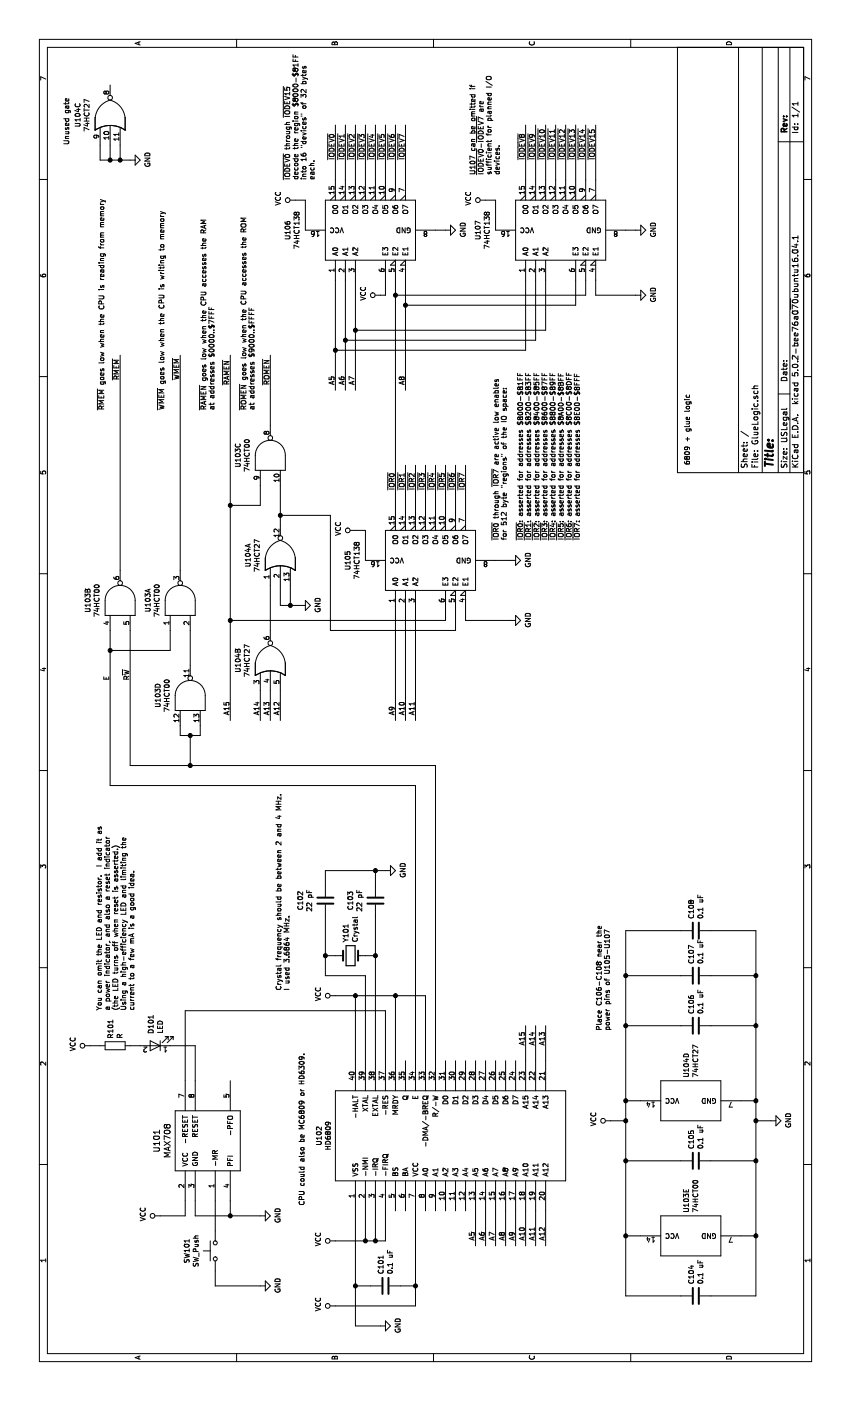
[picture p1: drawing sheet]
EESchema Schematic File Version 4
LIBS:GlueLogic-cache
EELAYER 26 0
EELAYER END
$Descr USLegal 14000 8500
encoding utf-8
Sheet 1 1
Title ""
Date ""
Rev ""
Comp ""
Comment1 ""
Comment2 ""
Comment3 ""
Comment4 ""
$EndDescr
$Comp
L ya68k:MAX708 U101
U 1 1
P 2600 2050
F 0 "U101" H 2600 2537 60  0000 C CNN
F 1 "MAX708" H 2600 2431 60  0000 C CNN
F 2 "" H 2600 2050 60  0000 C CNN
F 3 "" H 2600 2050 60  0000 C CNN
	1    2600 2050
	1    0    0    -1  
$EndComp
$Comp
L Switch:SW_Push SW101
U 1 1
P 1500 2150
F 0 "SW101" H 1500 2435 50  0000 C CNN
F 1 "SW_Push" H 1500 2344 50  0000 C CNN
F 2 "" H 1500 2350 50  0001 C CNN
F 3 "" H 1500 2350 50  0001 C CNN
	1    1500 2150
	1    0    0    -1  
$EndComp
Wire Wire Line
	2000 1850 1850 1850
Wire Wire Line
	1850 1850 1850 1600
$Comp
L power:VCC #PWR?
U 1 1
P 1850 1600
F 0 "#PWR?" H 1850 1450 50  0001 C CNN
F 1 "VCC" H 1867 1773 50  0000 C CNN
F 2 "" H 1850 1600 50  0001 C CNN
F 3 "" H 1850 1600 50  0001 C CNN
	1    1850 1600
	1    0    0    -1  
$EndComp
Wire Wire Line
	2000 1950 1850 1950
Wire Wire Line
	1850 1950 1850 2300
Wire Wire Line
	2000 2300 1850 2300
Connection ~ 1850 2300
Wire Wire Line
	1850 2300 1850 2600
$Comp
L power:GND #PWR?
U 1 1
P 1850 2600
F 0 "#PWR?" H 1850 2350 50  0001 C CNN
F 1 "GND" H 1855 2427 50  0000 C CNN
F 2 "" H 1850 2600 50  0001 C CNN
F 3 "" H 1850 2600 50  0001 C CNN
	1    1850 2600
	1    0    0    -1  
$EndComp
Wire Wire Line
	2000 2150 1700 2150
Wire Wire Line
	1300 2150 1150 2150
Wire Wire Line
	1150 2150 1150 2600
$Comp
L power:GND #PWR?
U 1 1
P 1150 2600
F 0 "#PWR?" H 1150 2350 50  0001 C CNN
F 1 "GND" H 1155 2427 50  0000 C CNN
F 2 "" H 1150 2600 50  0001 C CNN
F 3 "" H 1150 2600 50  0001 C CNN
	1    1150 2600
	1    0    0    -1  
$EndComp
$Comp
L HD6809:HD6809 U102
U 1 1
P 2650 4500
F 0 "U102" H 2650 5815 50  0000 C CNN
F 1 "HD6809" H 2650 5724 50  0000 C CNN
F 2 "MODULE" H 2650 4500 50  0001 C CNN
F 3 "DOCUMENTATION" H 2650 4500 50  0001 C CNN
	1    2650 4500
	1    0    0    -1  
$EndComp
Wire Wire Line
	3400 3850 3900 3850
Wire Wire Line
	3900 3850 3900 1850
Wire Wire Line
	3900 1850 3200 1850
$Comp
L device:LED D101
U 1 1
P 3550 1550
F 0 "D101" V 3588 1433 50  0000 R CNN
F 1 "LED" V 3497 1433 50  0000 R CNN
F 2 "" H 3550 1550 50  0001 C CNN
F 3 "" H 3550 1550 50  0001 C CNN
	1    3550 1550
	0    -1   -1   0   
$EndComp
$Comp
L device:R R101
U 1 1
P 3550 1150
F 0 "R101" H 3620 1196 50  0000 L CNN
F 1 "R" H 3620 1105 50  0000 L CNN
F 2 "" V 3480 1150 50  0001 C CNN
F 3 "" H 3550 1150 50  0001 C CNN
	1    3550 1150
	1    0    0    -1  
$EndComp
Wire Wire Line
	3550 1300 3550 1400
Wire Wire Line
	3550 1700 3550 1950
Wire Wire Line
	3550 1950 3200 1950
Wire Wire Line
	3550 1000 3550 900 
$Comp
L power:VCC #PWR?
U 1 1
P 3550 900
F 0 "#PWR?" H 3550 750 50  0001 C CNN
F 1 "VCC" H 3567 1073 50  0000 C CNN
F 2 "" H 3550 900 50  0001 C CNN
F 3 "" H 3550 900 50  0001 C CNN
	1    3550 900 
	1    0    0    -1  
$EndComp
Wire Wire Line
	1900 3550 1150 3550
Wire Wire Line
	750  3550 750  3800
$Comp
L power:GND #PWR?
U 1 1
P 750 3800
F 0 "#PWR?" H 750 3550 50  0001 C CNN
F 1 "GND" H 755 3627 50  0000 C CNN
F 2 "" H 750 3800 50  0001 C CNN
F 3 "" H 750 3800 50  0001 C CNN
	1    750  3800
	1    0    0    -1  
$EndComp
Wire Wire Line
	1900 4150 1150 4150
Wire Wire Line
	950  4150 950  3350
$Comp
L power:VCC #PWR?
U 1 1
P 950 3350
F 0 "#PWR?" H 950 3200 50  0001 C CNN
F 1 "VCC" H 967 3523 50  0000 C CNN
F 2 "" H 950 3350 50  0001 C CNN
F 3 "" H 950 3350 50  0001 C CNN
	1    950  3350
	1    0    0    -1  
$EndComp
$Comp
L device:C C101
U 1 1
P 1150 3850
F 0 "C101" H 1265 3896 50  0000 L CNN
F 1 "0.1 uF" H 1265 3805 50  0000 L CNN
F 2 "" H 1188 3700 50  0001 C CNN
F 3 "" H 1150 3850 50  0001 C CNN
	1    1150 3850
	1    0    0    -1  
$EndComp
Wire Wire Line
	1150 3700 1150 3550
Connection ~ 1150 3550
Wire Wire Line
	1150 3550 750  3550
Wire Wire Line
	1150 4000 1150 4150
Connection ~ 1150 4150
Wire Wire Line
	1150 4150 950  4150
Wire Wire Line
	3400 3550 4050 3550
Wire Wire Line
	4050 3550 4050 3350
$Comp
L power:VCC #PWR?
U 1 1
P 4050 3350
F 0 "#PWR?" H 4050 3200 50  0001 C CNN
F 1 "VCC" H 4067 3523 50  0000 C CNN
F 2 "" H 4050 3350 50  0001 C CNN
F 3 "" H 4050 3350 50  0001 C CNN
	1    4050 3350
	1    0    0    -1  
$EndComp
Wire Wire Line
	3400 4250 4050 4250
Wire Wire Line
	4050 4250 4050 3950
Connection ~ 4050 3550
$Comp
L device:Crystal Y101
U 1 1
P 4450 3500
F 0 "Y101" V 4404 3631 50  0000 L CNN
F 1 "Crystal" V 4495 3631 50  0000 L CNN
F 2 "" H 4450 3500 50  0001 C CNN
F 3 "" H 4450 3500 50  0001 C CNN
	1    4450 3500
	0    1    1    0   
$EndComp
Wire Wire Line
	4450 3250 4450 3350
Wire Wire Line
	4450 3750 4450 3650
$Comp
L device:C C102
U 1 1
P 5000 3250
F 0 "C102" V 4748 3250 50  0000 C CNN
F 1 "22 pF" V 4839 3250 50  0000 C CNN
F 2 "" H 5038 3100 50  0001 C CNN
F 3 "" H 5000 3250 50  0001 C CNN
	1    5000 3250
	0    1    1    0   
$EndComp
$Comp
L device:C C103
U 1 1
P 5000 3750
F 0 "C103" V 4748 3750 50  0000 C CNN
F 1 "22 pF" V 4839 3750 50  0000 C CNN
F 2 "" H 5038 3600 50  0001 C CNN
F 3 "" H 5000 3750 50  0001 C CNN
	1    5000 3750
	0    1    1    0   
$EndComp
Wire Wire Line
	4850 3250 4450 3250
Wire Wire Line
	4850 3750 4450 3750
Wire Wire Line
	5150 3250 5300 3250
Wire Wire Line
	5300 3250 5300 3750
Wire Wire Line
	5150 3750 5300 3750
Connection ~ 5300 3750
Wire Wire Line
	5300 3750 5300 3850
$Comp
L power:GND #PWR?
U 1 1
P 5300 3850
F 0 "#PWR?" H 5300 3600 50  0001 C CNN
F 1 "GND" H 5305 3677 50  0000 C CNN
F 2 "" H 5300 3850 50  0001 C CNN
F 3 "" H 5300 3850 50  0001 C CNN
	1    5300 3850
	1    0    0    -1  
$EndComp
Wire Wire Line
	1900 3850 1600 3850
Wire Wire Line
	1600 3850 1600 3750
$Comp
L power:VCC #PWR?
U 1 1
P 1600 3350
F 0 "#PWR?" H 1600 3200 50  0001 C CNN
F 1 "VCC" H 1617 3523 50  0000 C CNN
F 2 "" H 1600 3350 50  0001 C CNN
F 3 "" H 1600 3350 50  0001 C CNN
	1    1600 3350
	1    0    0    -1  
$EndComp
Wire Wire Line
	3400 3750 4450 3750
Connection ~ 4450 3750
Wire Wire Line
	4450 3250 4250 3250
Wire Wire Line
	4250 3250 4250 3650
Wire Wire Line
	4250 3650 3400 3650
Connection ~ 4450 3250
Wire Wire Line
	1900 3750 1600 3750
Connection ~ 1600 3750
Wire Wire Line
	1600 3750 1600 3650
Wire Wire Line
	1900 3650 1600 3650
Connection ~ 1600 3650
Wire Wire Line
	1600 3650 1600 3350
Text Notes 4100 2900 0    50   ~ 0
Crystal frequency should be between 2 and 4 MHz.\nI used 3.6864 MHz.
Text Notes 3900 1350 0    50   ~ 0
You can omit the LED and resistor.  I add it as\na power indicator, and also a reset indicator\n(the LED turns off when reset is asserted.)\nUsing a high-efficiency LED and limiting the\ncurrent to a few mA is a good idea.
Text Notes 9350 6900 0    50   ~ 0
6809 + glue logic
Text Notes 1950 3050 0    50   ~ 0
CPU could also be MC6809 or HD6309.
Wire Wire Line
	3400 3950 4050 3950
Connection ~ 4050 3950
Wire Wire Line
	4050 3950 4050 3550
$Comp
L 74xx:74HC00 U103
U 2 1
P 8000 1200
F 0 "U103" H 8000 1525 50  0000 C CNN
F 1 "74HCT00" H 8000 1434 50  0000 C CNN
F 2 "" H 8000 1200 50  0001 C CNN
F 3 "" H 8000 1200 50  0001 C CNN
	2    8000 1200
	1    0    0    -1  
$EndComp
$Comp
L 74xx:74HC00 U103
U 1 1
P 8000 1800
F 0 "U103" H 8000 2125 50  0000 C CNN
F 1 "74HCT00" H 8000 2034 50  0000 C CNN
F 2 "" H 8000 1800 50  0001 C CNN
F 3 "" H 8000 1800 50  0001 C CNN
	1    8000 1800
	1    0    0    -1  
$EndComp
Wire Wire Line
	6150 4150 6150 1100
Wire Wire Line
	6150 1100 7500 1100
Wire Wire Line
	7700 1700 7500 1700
Wire Wire Line
	7500 1700 7500 1100
Connection ~ 7500 1100
Wire Wire Line
	7500 1100 7700 1100
Wire Wire Line
	3400 4150 6150 4150
$Comp
L 74xx:74HC00 U103
U 4 1
P 7050 1900
F 0 "U103" H 7050 2225 50  0000 C CNN
F 1 "74HCT00" H 7050 2134 50  0000 C CNN
F 2 "" H 7050 1900 50  0001 C CNN
F 3 "" H 7050 1900 50  0001 C CNN
	4    7050 1900
	1    0    0    -1  
$EndComp
Wire Wire Line
	3400 4350 6350 4350
Wire Wire Line
	6350 4350 6350 1900
Wire Wire Line
	6350 1300 7700 1300
Wire Wire Line
	6750 1800 6650 1800
Wire Wire Line
	6650 1800 6650 1900
Wire Wire Line
	6650 2000 6750 2000
Wire Wire Line
	6350 1900 6650 1900
Connection ~ 6350 1900
Wire Wire Line
	6350 1900 6350 1300
Connection ~ 6650 1900
Wire Wire Line
	6650 1900 6650 2000
Wire Wire Line
	7350 1900 7700 1900
Wire Wire Line
	8300 1200 10450 1200
Wire Wire Line
	8300 1800 10450 1800
Text Label 10200 1200 0    50   ~ 0
~RMEM
Text Label 10200 1800 0    50   ~ 0
~WMEM
$Comp
L 74xx:74LS27 U104
U 2 1
P 7400 2700
F 0 "U104" H 7400 3025 50  0000 C CNN
F 1 "74HCT27" H 7400 2934 50  0000 C CNN
F 2 "" H 7400 2700 50  0001 C CNN
F 3 "" H 7400 2700 50  0001 C CNN
	2    7400 2700
	1    0    0    -1  
$EndComp
Wire Wire Line
	1900 5150 1550 5150
Wire Wire Line
	1900 5250 1550 5250
Wire Wire Line
	1900 5350 1550 5350
Wire Wire Line
	1900 5450 1550 5450
Text Label 1600 5150 0    50   ~ 0
A9
Text Label 1600 5250 0    50   ~ 0
A10
Text Label 1600 5350 0    50   ~ 0
A11
Text Label 1600 5450 0    50   ~ 0
A12
Wire Wire Line
	3400 5450 3750 5450
Text Label 3550 5450 0    50   ~ 0
A13
Wire Wire Line
	3400 5250 3750 5250
Wire Wire Line
	3400 5350 3750 5350
Text Label 3550 5350 0    50   ~ 0
A14
Text Label 3550 5250 0    50   ~ 0
A15
Wire Wire Line
	7100 2600 6800 2600
Wire Wire Line
	7100 2700 6800 2700
Wire Wire Line
	7100 2800 6800 2800
Text Label 6850 2600 0    50   ~ 0
A14
Text Label 6850 2700 0    50   ~ 0
A13
Text Label 6850 2800 0    50   ~ 0
A12
$Comp
L 74xx:74LS27 U104
U 1 1
P 8450 2800
F 0 "U104" H 8450 3125 50  0000 C CNN
F 1 "74HCT27" H 8450 3034 50  0000 C CNN
F 2 "" H 8450 2800 50  0001 C CNN
F 3 "" H 8450 2800 50  0001 C CNN
	1    8450 2800
	1    0    0    -1  
$EndComp
Wire Wire Line
	8150 2700 7700 2700
Wire Wire Line
	8150 2800 7950 2800
Wire Wire Line
	7950 2800 7950 2900
Wire Wire Line
	8150 2900 7950 2900
Connection ~ 7950 2900
Wire Wire Line
	7950 2900 7950 3000
$Comp
L power:GND #PWR?
U 1 1
P 7950 3000
F 0 "#PWR?" H 7950 2750 50  0001 C CNN
F 1 "GND" H 7955 2827 50  0000 C CNN
F 2 "" H 7950 3000 50  0001 C CNN
F 3 "" H 7950 3000 50  0001 C CNN
	1    7950 3000
	1    0    0    -1  
$EndComp
$Comp
L 74xx:74HC00 U103
U 3 1
P 9450 2700
F 0 "U103" H 9450 3025 50  0000 C CNN
F 1 "74HCT00" H 9450 2934 50  0000 C CNN
F 2 "" H 9450 2700 50  0001 C CNN
F 3 "" H 9450 2700 50  0001 C CNN
	3    9450 2700
	1    0    0    -1  
$EndComp
Wire Wire Line
	9150 2800 8850 2800
Wire Wire Line
	6800 2300 7800 2300
Text Label 6850 2300 0    50   ~ 0
A15
Text Label 10150 2300 0    50   ~ 0
~RAMEN
Wire Wire Line
	9150 2600 8950 2600
Wire Wire Line
	8950 2600 8950 2300
Connection ~ 8950 2300
Wire Wire Line
	8950 2300 10450 2300
Wire Wire Line
	9750 2700 10450 2700
Text Label 10150 2700 0    50   ~ 0
~ROMEN
$Comp
L 74xx:74LS138 U105
U 1 1
P 8400 4250
F 0 "U105" H 8400 5028 50  0000 C CNN
F 1 "74HCT138" H 8400 4937 50  0000 C CNN
F 2 "" H 8400 4250 50  0001 C CNN
F 3 "" H 8400 4250 50  0001 C CNN
	1    8400 4250
	1    0    0    -1  
$EndComp
Wire Wire Line
	7900 3950 6800 3950
Wire Wire Line
	7900 4050 6800 4050
Wire Wire Line
	7900 4150 6800 4150
Text Label 6850 3950 0    50   ~ 0
A9
Text Label 6850 4050 0    50   ~ 0
A10
Text Label 6850 4150 0    50   ~ 0
A11
Wire Wire Line
	7900 4450 7800 4450
Wire Wire Line
	7800 4450 7800 2300
Connection ~ 7800 2300
Wire Wire Line
	7800 2300 8950 2300
Wire Wire Line
	7900 4650 7800 4650
Wire Wire Line
	7800 4650 7800 5100
Wire Wire Line
	8400 4950 8400 5100
$Comp
L power:GND #PWR?
U 1 1
P 7800 5100
F 0 "#PWR?" H 7800 4850 50  0001 C CNN
F 1 "GND" H 7805 4927 50  0000 C CNN
F 2 "" H 7800 5100 50  0001 C CNN
F 3 "" H 7800 5100 50  0001 C CNN
	1    7800 5100
	1    0    0    -1  
$EndComp
$Comp
L power:GND #PWR?
U 1 1
P 8400 5100
F 0 "#PWR?" H 8400 4850 50  0001 C CNN
F 1 "GND" H 8405 4927 50  0000 C CNN
F 2 "" H 8400 5100 50  0001 C CNN
F 3 "" H 8400 5100 50  0001 C CNN
	1    8400 5100
	1    0    0    -1  
$EndComp
Wire Wire Line
	7900 4550 7700 4550
Wire Wire Line
	7700 4550 7700 3300
Wire Wire Line
	7700 3300 8850 3300
Wire Wire Line
	8850 3300 8850 2800
Connection ~ 8850 2800
Wire Wire Line
	8850 2800 8750 2800
Wire Wire Line
	8400 3650 8700 3650
Wire Wire Line
	8700 3650 8700 3550
$Comp
L power:VCC #PWR?
U 1 1
P 8700 3550
F 0 "#PWR?" H 8700 3400 50  0001 C CNN
F 1 "VCC" H 8717 3723 50  0000 C CNN
F 2 "" H 8700 3550 50  0001 C CNN
F 3 "" H 8700 3550 50  0001 C CNN
	1    8700 3550
	1    0    0    -1  
$EndComp
Text Label 7200 1100 0    50   ~ 0
E
Text Label 7200 1300 0    50   ~ 0
R~W
$Comp
L 74xx:74LS138 U106
U 1 1
P 11700 3650
F 0 "U106" H 11700 4428 50  0000 C CNN
F 1 "74HCT138" H 11700 4337 50  0000 C CNN
F 2 "" H 11700 3650 50  0001 C CNN
F 3 "" H 11700 3650 50  0001 C CNN
	1    11700 3650
	1    0    0    -1  
$EndComp
Wire Wire Line
	8900 3950 11050 3950
Wire Wire Line
	11200 3850 11050 3850
Wire Wire Line
	11050 3850 11050 3800
$Comp
L power:VCC #PWR?
U 1 1
P 11050 3800
F 0 "#PWR?" H 11050 3650 50  0001 C CNN
F 1 "VCC" H 11067 3973 50  0000 C CNN
F 2 "" H 11050 3800 50  0001 C CNN
F 3 "" H 11050 3800 50  0001 C CNN
	1    11050 3800
	1    0    0    -1  
$EndComp
Wire Wire Line
	1900 5050 1550 5050
Text Label 1600 5050 0    50   ~ 0
A8
Wire Wire Line
	1900 4750 1550 4750
Wire Wire Line
	1900 4850 1550 4850
Wire Wire Line
	1900 4950 1550 4950
Text Label 1600 4750 0    50   ~ 0
A5
Text Label 1600 4850 0    50   ~ 0
A6
Text Label 1600 4950 0    50   ~ 0
A7
Wire Wire Line
	11200 4050 10950 4050
Text Label 10150 4050 0    50   ~ 0
A8
Wire Wire Line
	11700 4350 11700 4450
$Comp
L power:GND #PWR?
U 1 1
P 11700 4450
F 0 "#PWR?" H 11700 4200 50  0001 C CNN
F 1 "GND" H 11705 4277 50  0000 C CNN
F 2 "" H 11700 4450 50  0001 C CNN
F 3 "" H 11700 4450 50  0001 C CNN
	1    11700 4450
	1    0    0    -1  
$EndComp
Wire Wire Line
	11700 3050 12000 3050
Wire Wire Line
	12000 3050 12000 2950
$Comp
L power:VCC #PWR?
U 1 1
P 12000 2950
F 0 "#PWR?" H 12000 2800 50  0001 C CNN
F 1 "VCC" H 12017 3123 50  0000 C CNN
F 2 "" H 12000 2950 50  0001 C CNN
F 3 "" H 12000 2950 50  0001 C CNN
	1    12000 2950
	1    0    0    -1  
$EndComp
$Comp
L 74xx:74LS138 U107
U 1 1
P 11700 5550
F 0 "U107" H 11700 6328 50  0000 C CNN
F 1 "74HCT138" H 11700 6237 50  0000 C CNN
F 2 "" H 11700 5550 50  0001 C CNN
F 3 "" H 11700 5550 50  0001 C CNN
	1    11700 5550
	1    0    0    -1  
$EndComp
Wire Wire Line
	11700 6250 11700 6350
$Comp
L power:GND #PWR?
U 1 1
P 11700 6350
F 0 "#PWR?" H 11700 6100 50  0001 C CNN
F 1 "GND" H 11705 6177 50  0000 C CNN
F 2 "" H 11700 6350 50  0001 C CNN
F 3 "" H 11700 6350 50  0001 C CNN
	1    11700 6350
	1    0    0    -1  
$EndComp
Wire Wire Line
	11700 4950 12000 4950
Wire Wire Line
	12000 4950 12000 4850
$Comp
L power:VCC #PWR?
U 1 1
P 12000 4850
F 0 "#PWR?" H 12000 4700 50  0001 C CNN
F 1 "VCC" H 12017 5023 50  0000 C CNN
F 2 "" H 12000 4850 50  0001 C CNN
F 3 "" H 12000 4850 50  0001 C CNN
	1    12000 4850
	1    0    0    -1  
$EndComp
Wire Wire Line
	11200 5750 10950 5750
Wire Wire Line
	10950 5750 10950 4050
Connection ~ 10950 4050
Wire Wire Line
	10950 4050 10100 4050
Wire Wire Line
	11200 5950 11050 5950
Wire Wire Line
	11050 5950 11050 6350
$Comp
L power:GND #PWR?
U 1 1
P 11050 6350
F 0 "#PWR?" H 11050 6100 50  0001 C CNN
F 1 "GND" H 11055 6177 50  0000 C CNN
F 2 "" H 11050 6350 50  0001 C CNN
F 3 "" H 11050 6350 50  0001 C CNN
	1    11050 6350
	1    0    0    -1  
$EndComp
Wire Wire Line
	11200 5850 11050 5850
Wire Wire Line
	11050 5850 11050 3950
Connection ~ 11050 3950
Wire Wire Line
	11050 3950 11200 3950
Wire Wire Line
	11200 3350 10500 3350
Wire Wire Line
	11200 3450 10600 3450
Wire Wire Line
	11200 3550 10700 3550
Text Label 10150 3350 0    50   ~ 0
A5
Text Label 10150 3450 0    50   ~ 0
A6
Text Label 10150 3550 0    50   ~ 0
A7
Wire Wire Line
	11200 5250 10500 5250
Wire Wire Line
	10500 5250 10500 3350
Connection ~ 10500 3350
Wire Wire Line
	10500 3350 10100 3350
Wire Wire Line
	11200 5350 10600 5350
Wire Wire Line
	10600 5350 10600 3450
Connection ~ 10600 3450
Wire Wire Line
	10600 3450 10100 3450
Wire Wire Line
	11200 5450 10700 5450
Wire Wire Line
	10700 5450 10700 3550
Connection ~ 10700 3550
Wire Wire Line
	10700 3550 10100 3550
Wire Wire Line
	8900 4050 9350 4050
Wire Wire Line
	8900 4150 9350 4150
Wire Wire Line
	8900 4250 9350 4250
Wire Wire Line
	8900 4350 9350 4350
Wire Wire Line
	8900 4450 9350 4450
Wire Wire Line
	8900 4550 9350 4550
Wire Wire Line
	8900 4650 9350 4650
Text Label 9100 3950 0    50   ~ 0
~IOR0
Text Label 9100 4050 0    50   ~ 0
~IOR1
Text Label 9100 4150 0    50   ~ 0
~IOR2
Text Label 9100 4250 0    50   ~ 0
~IOR3
Text Label 9100 4350 0    50   ~ 0
~IOR4
Text Label 9100 4450 0    50   ~ 0
~IOR5
Text Label 9100 4550 0    50   ~ 0
~IOR6
Text Label 9100 4650 0    50   ~ 0
~IOR7
Wire Wire Line
	12200 3350 12750 3350
Wire Wire Line
	12200 3450 12750 3450
Wire Wire Line
	12200 3550 12750 3550
Wire Wire Line
	12200 3650 12750 3650
Wire Wire Line
	12200 3750 12750 3750
Wire Wire Line
	12200 3850 12750 3850
Wire Wire Line
	12200 3950 12750 3950
Wire Wire Line
	12200 4050 12750 4050
Wire Wire Line
	12200 5250 12750 5250
Wire Wire Line
	12200 5350 12750 5350
Wire Wire Line
	12200 5450 12750 5450
Wire Wire Line
	12200 5550 12750 5550
Wire Wire Line
	12200 5650 12750 5650
Wire Wire Line
	12200 5750 12750 5750
Wire Wire Line
	12200 5850 12750 5850
Wire Wire Line
	12200 5950 12750 5950
Text Label 12400 3350 0    50   ~ 0
~IODEV0
Text Label 12400 3450 0    50   ~ 0
~IODEV1
Text Label 12400 3550 0    50   ~ 0
~IODEV2
Text Label 12400 3650 0    50   ~ 0
~IODEV3
Text Label 12400 3750 0    50   ~ 0
~IODEV4
Text Label 12400 3850 0    50   ~ 0
~IODEV5
Text Label 12400 3950 0    50   ~ 0
~IODEV6
Text Label 12400 4050 0    50   ~ 0
~IODEV7
Text Label 12400 5250 0    50   ~ 0
~IODEV8
Text Label 12400 5350 0    50   ~ 0
~IODEV9
Text Label 12400 5450 0    50   ~ 0
~IODEV10
Text Label 12400 5550 0    50   ~ 0
~IODEV11
Text Label 12400 5650 0    50   ~ 0
~IODEV12
Text Label 12400 5750 0    50   ~ 0
~IODEV13
Text Label 12400 5850 0    50   ~ 0
~IODEV14
Text Label 12400 5950 0    50   ~ 0
~IODEV15
Text Notes 9900 1050 0    50   ~ 0
~RMEM~ goes low when the CPU is reading from memory
Text Notes 9900 1650 0    50   ~ 0
~WMEM~ goes low when the CPU is writing to memory
Text Notes 9900 2150 0    50   ~ 0
~RAMEN~ goes low when the CPU accesses the RAM\nat addresses $0000..$7FFF
Text Notes 9900 2550 0    50   ~ 0
~ROMEN~ goes low when the CPU accesses the ROM\nat addresses $9000..$FFFF
Text Notes 8600 5800 0    50   ~ 0
~IOR0~ through ~IOR7~ are active low enables\nfor 512 byte "regions" of the IO space:\n\n~IOR0~: asserted for addresses $8000-$81FF\n~IOR1~: asserted for addresses $8200-$83FF\n~IOR2~: asserted for addresses $8400-$85FF\n~IOR3~: asserted for addresses $8600-$87FF\n~IOR4~: asserted for addresses $8800-$89FF\n~IOR5~: asserted for addresses $8A00-$8BFF\n~IOR6~: asserted for addresses $8C00-$8DFF\n~IOR7~: asserted for addresses $8E00-$8FFF
Text Notes 12200 3150 0    50   ~ 0
~IODEV0~ through ~IODEV15~\ndecode the region $8000-$81FF\ninto 16 "devices" of 32 bytes\neach.
$Comp
L 74xx:74LS27 U104
U 3 1
P 12850 1100
F 0 "U104" H 12850 1425 50  0000 C CNN
F 1 "74HCT27" H 12850 1334 50  0000 C CNN
F 2 "" H 12850 1100 50  0001 C CNN
F 3 "" H 12850 1100 50  0001 C CNN
	3    12850 1100
	1    0    0    -1  
$EndComp
Wire Wire Line
	12550 1000 12400 1000
Wire Wire Line
	12400 1000 12400 1100
Wire Wire Line
	12550 1100 12400 1100
Connection ~ 12400 1100
Wire Wire Line
	12400 1100 12400 1200
Wire Wire Line
	12550 1200 12400 1200
Connection ~ 12400 1200
Wire Wire Line
	12400 1200 12400 1300
$Comp
L power:GND #PWR?
U 1 1
P 12400 1300
F 0 "#PWR?" H 12400 1050 50  0001 C CNN
F 1 "GND" H 12405 1127 50  0000 C CNN
F 2 "" H 12400 1300 50  0001 C CNN
F 3 "" H 12400 1300 50  0001 C CNN
	1    12400 1300
	1    0    0    -1  
$EndComp
Text Notes 12550 700  0    50   ~ 0
Unused gate
$Comp
L 74xx:74LS27 U104
U 4 1
P 3000 6900
F 0 "U104" H 3230 6946 50  0000 L CNN
F 1 "74HCT27" H 3230 6855 50  0000 L CNN
F 2 "" H 3000 6900 50  0001 C CNN
F 3 "" H 3000 6900 50  0001 C CNN
	4    3000 6900
	1    0    0    -1  
$EndComp
$Comp
L 74xx:74HC00 U103
U 5 1
P 1650 6900
F 0 "U103" H 1880 6946 50  0000 L CNN
F 1 "74HCT00" H 1880 6855 50  0000 L CNN
F 2 "" H 1650 6900 50  0001 C CNN
F 3 "" H 1650 6900 50  0001 C CNN
	5    1650 6900
	1    0    0    -1  
$EndComp
$Comp
L device:C C104
U 1 1
P 1050 6950
F 0 "C104" H 1165 6996 50  0000 L CNN
F 1 "0.1 uF" H 1165 6905 50  0000 L CNN
F 2 "" H 1088 6800 50  0001 C CNN
F 3 "" H 1050 6950 50  0001 C CNN
	1    1050 6950
	1    0    0    -1  
$EndComp
Wire Wire Line
	1050 6800 1050 6250
Wire Wire Line
	1050 6250 1650 6250
Wire Wire Line
	4700 6250 4700 6800
Wire Wire Line
	2800 6250 2800 6100
Connection ~ 2800 6250
Wire Wire Line
	2800 6250 3000 6250
$Comp
L power:VCC #PWR?
U 1 1
P 2800 6100
F 0 "#PWR?" H 2800 5950 50  0001 C CNN
F 1 "VCC" H 2817 6273 50  0000 C CNN
F 2 "" H 2800 6100 50  0001 C CNN
F 3 "" H 2800 6100 50  0001 C CNN
	1    2800 6100
	1    0    0    -1  
$EndComp
Wire Wire Line
	1650 6400 1650 6250
Connection ~ 1650 6250
Wire Wire Line
	1650 6250 2400 6250
Wire Wire Line
	3000 6400 3000 6250
Connection ~ 3000 6250
Wire Wire Line
	3000 6250 3750 6250
Wire Wire Line
	3750 6800 3750 6250
Connection ~ 3750 6250
Wire Wire Line
	3750 6250 4250 6250
Wire Wire Line
	4250 6800 4250 6250
Connection ~ 4250 6250
Wire Wire Line
	4250 6250 4700 6250
Wire Wire Line
	1050 7100 1050 7550
Wire Wire Line
	1050 7550 1650 7550
Wire Wire Line
	4700 7550 4700 7100
Wire Wire Line
	1650 7400 1650 7550
Connection ~ 1650 7550
Wire Wire Line
	1650 7550 2400 7550
Wire Wire Line
	3000 7400 3000 7550
Connection ~ 3000 7550
Wire Wire Line
	3000 7550 3750 7550
Wire Wire Line
	3750 7100 3750 7550
Connection ~ 3750 7550
Wire Wire Line
	3750 7550 4250 7550
Wire Wire Line
	4250 7100 4250 7550
Connection ~ 4250 7550
Wire Wire Line
	4250 7550 4700 7550
Wire Wire Line
	2400 6800 2400 6250
Connection ~ 2400 6250
Wire Wire Line
	2400 6250 2800 6250
Wire Wire Line
	2400 7100 2400 7550
Connection ~ 2400 7550
Wire Wire Line
	2400 7550 2800 7550
$Comp
L device:C C105
U 1 1
P 2400 6950
F 0 "C105" H 2515 6996 50  0000 L CNN
F 1 "0.1 uF" H 2515 6905 50  0000 L CNN
F 2 "" H 2438 6800 50  0001 C CNN
F 3 "" H 2400 6950 50  0001 C CNN
	1    2400 6950
	1    0    0    -1  
$EndComp
$Comp
L device:C C106
U 1 1
P 3750 6950
F 0 "C106" H 3865 6996 50  0000 L CNN
F 1 "0.1 uF" H 3865 6905 50  0000 L CNN
F 2 "" H 3788 6800 50  0001 C CNN
F 3 "" H 3750 6950 50  0001 C CNN
	1    3750 6950
	1    0    0    -1  
$EndComp
$Comp
L device:C C107
U 1 1
P 4250 6950
F 0 "C107" H 4365 6996 50  0000 L CNN
F 1 "0.1 uF" H 4365 6905 50  0000 L CNN
F 2 "" H 4288 6800 50  0001 C CNN
F 3 "" H 4250 6950 50  0001 C CNN
	1    4250 6950
	1    0    0    -1  
$EndComp
$Comp
L device:C C108
U 1 1
P 4700 6950
F 0 "C108" H 4815 6996 50  0000 L CNN
F 1 "0.1 uF" H 4815 6905 50  0000 L CNN
F 2 "" H 4738 6800 50  0001 C CNN
F 3 "" H 4700 6950 50  0001 C CNN
	1    4700 6950
	1    0    0    -1  
$EndComp
Text Notes 3700 6100 0    50   ~ 0
Place C106-C108 near the\npower pins of U105-U107
Wire Wire Line
	2800 7550 2800 7700
Connection ~ 2800 7550
Wire Wire Line
	2800 7550 3000 7550
$Comp
L power:GND #PWR?
U 1 1
P 2800 7700
F 0 "#PWR?" H 2800 7450 50  0001 C CNN
F 1 "GND" H 2805 7527 50  0000 C CNN
F 2 "" H 2800 7700 50  0001 C CNN
F 3 "" H 2800 7700 50  0001 C CNN
	1    2800 7700
	1    0    0    -1  
$EndComp
Text Notes 12250 5000 0    50   ~ 0
U107 can be omitted if\n~IODEV0~-~IODEV7~ are\nsufficient for planned I/O\ndevices.
$EndSCHEMATC
